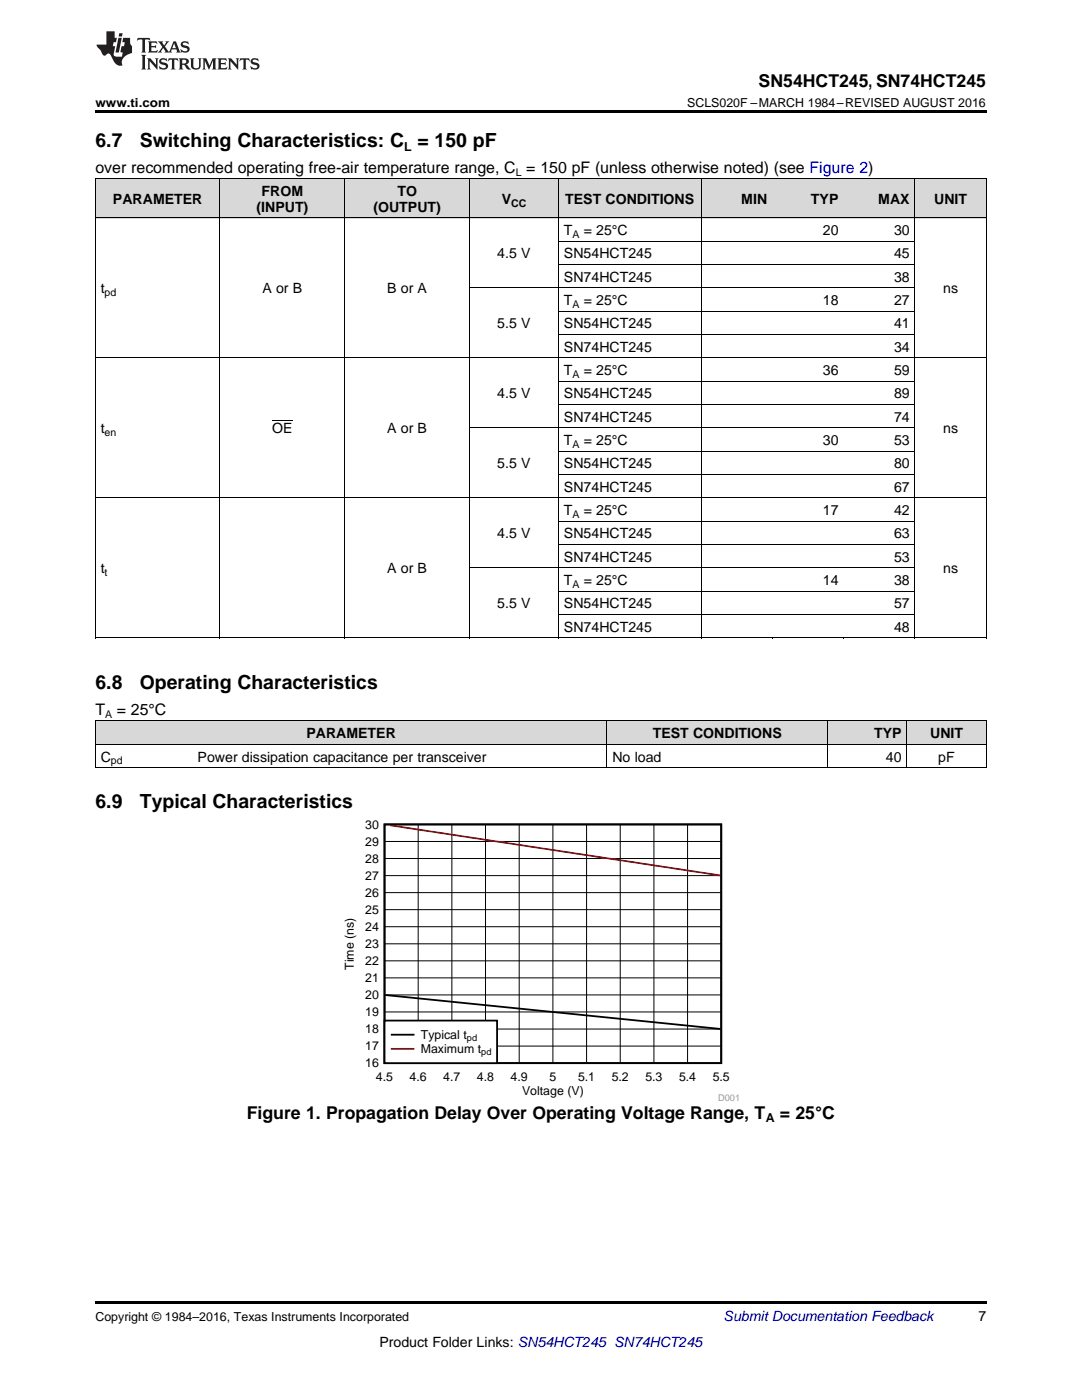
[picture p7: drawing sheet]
<svg xmlns="http://www.w3.org/2000/svg" width="216mm" height="279mm" viewBox="0 0 216 279" stroke-linecap="round" stroke-linejoin="round" font-family="sans-serif">
<g fill="#d8d8d8">
<path d="M19 143.9h19.4v4.7h-19.4z"/>
<path d="M38.4 143.9h82.7v4.7h-82.7z"/>
<path d="M121.1 143.9h44v4.7h-44z"/>
<path d="M165.1 143.9h15.9v4.7h-15.9z"/>
<path d="M181 143.9h15.8v4.7h-15.8z"/>
<path d="M19 35.7h24.9v7.8h-24.9z"/>
<path d="M43.9 35.7h24.9v7.8h-24.9z"/>
<path d="M68.8 35.7h24.9v7.8h-24.9z"/>
<path d="M93.7 35.7h17.8v7.8h-17.8z"/>
<path d="M111.5 35.7h28.4v7.8h-28.4z"/>
<path d="M139.9 35.7h14.3v7.8h-14.3z"/>
<path d="M154.2 35.7h14.2v7.8h-14.2z"/>
<path d="M168.4 35.7h14.2v7.8h-14.2z"/>
<path d="M182.6 35.7h14.2v7.8h-14.2z"/>
</g>
<path d="M19 259.7h177.8v.5h-177.8z" fill="#000"/>
<path d="M68.3 163.6h79v56.1h-79z" fill-rule="evenodd" fill="#fff"/>
<path d="M76.7 164.5h67.2v47.7h-67.2zM76.9 198.6l66.8 6.7" fill="none" stroke="#000" stroke-width=".36"/>
<g fill="none" stroke="#000" stroke-width=".2">
<path d="M76.7 178.1h67.2M76.7 174.7h67.2M76.7 171.3h67.2M76.7 167.9h67.2M83.4 164.5v47.7M90.2 164.5v47.7M96.9 164.5v47.7M103.6 164.5v47.7M110.3 164.5v47.7M117 164.5v47.7M123.8 164.5v47.7M130.5 164.5v47.7"/>
<path d="M137.2 164.5v47.7M76.7 198.6h67.2M76.7 195.2h67.2M76.7 191.8h67.2M76.7 188.4h67.2M76.7 184.9h67.2M76.7 181.5h67.2M76.7 208.8h67.2M76.7 205.4h67.2M76.7 202h67.2"/>
</g>
<path d="M77.9 164.7l65.8 10" fill="none" stroke="#f00" stroke-width=".36"/>
<path d="M76.7 203.7h22.5v8.5h-22.5z" fill-rule="evenodd" fill="#fff"/>
<path d="M76.7 203.7h22.5v8.5h-22.5zM78.2 206.5h4.3" fill="none" stroke="#000" stroke-width=".36"/>
<path d="M78.2 209.3h4.3" fill="none" stroke="#f00" stroke-width=".36"/>
<g fill="none" stroke="#000" stroke-width=".2">
<path d="M19 35.6l177.8 .1v91.7M19.1 35.7v91.7M43.9 35.7v91.7M68.8 35.7v91.7M93.6 35.7v91.7M111.4 35.7v91.7M139.9 35.7v91.7M182.5 35.7v91.7M19 43.5h177.8M93.7 57.4h88.9M111.5 52.8h71.1M111.5 48.1h71.1"/>
<path d="M19 71.4h177.8M111.5 76.1h71.1M111.5 66.8h71.1M111.5 62.1h71.1M19 99.4h177.8M93.7 85.4h88.9M111.5 94.7h71.1M111.5 90h71.1M111.5 80.7h71.1M93.7 113.3h88.9M111.5 118h71.1M111.5 108.7h71.1"/>
<path d="M111.5 104h71.1M19 127.3h177.8M111.5 122.6h71.1M19 153.2h177.8M19 148.5h177.8M19 143.9h177.8M19.1 143.9v9.3M121.1 143.9v9.3M165.1 143.9v9.3M180.9 143.9v9.3M196.8 143.9v9.3"/>
</g>
<path d="M19 22h177.8v.5h-177.8zM19 127.3l.2 .1zM68.7 127.3l.1 .1zM93.6 127.3l.1 .1zM111.4 127.3l.1 .1zM139.8 127.3l.1 .1zM154.1 127.3l.1 .1zM168.3 127.3l.1 .1zM182.5 127.3l.1 .1zM196.7 127.3l.1 .1z" fill="#000"/>
<g fill="#231f20">
<path d="M27.5 7.6l-.1 .5 .4-.2h.6v.1v2.1l-.2 .4h1l-.3-.4v-2.1l.1-.1h.5l.5 .2-.2-.5zM29.5 8.3l.2 .3v1.5l-.2 .4h1.8l.2-.6a1.04 1.04 0 0 1-1.3 .2v-.7h.6l.3 .2v-.6l-.3 .2h-.6v-.6l.8-.1 .4 .3-.2-.5zM31.5 8.3l.9 1.1-.9 1.1h.8l-.2-.2 .5-.7 .4 .7-.2 .2h1.5l-.1-.2 .1-.4h.9l.1 .4-.2 .2h1l-.3-.3-.7-1.9h-.5l-.9 2-.8-1 .9-1h-.8l.1 .3-.3 .5-.4-.6 .2-.2zM34.7 8.6l.4 1h-.7zM36.3 8.4a.63 .63 0 0 0-.2 .7 .63 .63 0 0 0 .6 .4l.6 .2 .1 .2a.75 .75 0 0 1-.7 .4 .75 .75 0 0 1-.6-.5l.1 .7 .1-.1a1.11 1.11 0 0 0 1.5-.6 1.13 1.13 0 0 0-1.2-.8l-.1-.4a1.04 1.04 0 0 1 1.2 .2l-.2-.5-.1 .1-.5-.2zM28.2 10.9l.2 .4v2.2l-.2 .4h1l-.3-.4v-2.2l.3-.4zM29.3 11.6l.3 .4v1.5l-.3 .4h.8l-.2-.4v-1.3l1.5 1.7v-1.9l.2-.4h-.7l.2 .4v.9l-1.1-1.3zM32 11.8a.62 .62 0 0 0-.2 .7 .62 .62 0 0 0 .6 .4l.6 .1 .1 .3a.76 .76 0 0 1-.7 .3 .76 .76 0 0 1-.6-.4l.1 .7 .1-.1a1.11 1.11 0 0 0 1.5-.6 1.13 1.13 0 0 0-1.2-.8l-.1-.4a1.04 1.04 0 0 1 1.2 .2l-.2-.6-.1 .1-.5-.1zM33.7 11.6l-.2 .6a.61 .61 0 0 1 .8-.3v1.6l-.2 .4h.9l-.2-.4v-1.6a.63 .63 0 0 1 .8 .3l-.2-.6zM35.6 11.6l.3 .4v1.5l-.3 .4h1l-.2-.2v-.8l.5 .2a.76 .76 0 0 0 1.2 .7l-1-1a.58 .58 0 0 0 .6-.5 .58 .58 0 0 0-.5-.6zM36.4 11.9h.1a.45 .45 0 0 1 .5 .1 .45 .45 0 0 1 .1 .5l-.7 .2zM37.9 11.6l.2 .2a2.17 2.17 0 0 0 .3 1.9 .99 .99 0 0 0 1.6-.6v-1.1l.2-.4h-.7l.2 .2a1.92 1.92 0 0 1-.2 1.8 .6 .6 0 0 1-.9-.5v-1.1l.2-.4zM40.4 11.6l.2 .4v1.5l-.2 .4h.7l-.2-.4v-1.4l.8 1.8 .8-1.8v1.4l-.2 .4h.9l-.2-.4v-1.5l.2-.4h-.8l-.6 1.5-.6-1.5zM43.4 11.6l.2 .4v1.5l-.2 .4h1.8l.2-.6a1.04 1.04 0 0 1-1.3 .1v-.6h.5l.4 .2v-.6l-.4 .2h-.5v-.7h.8l.3 .3-.1-.6zM45.5 11.6l.2 .4v1.5l-.2 .4h.7l-.2-.4v-1.3l1.5 1.7v-1.9l.2-.4h-.7l.2 .4v.9l-1.1-1.3zM47.9 11.6l-.1 .6a.61 .61 0 0 1 .8-.3v1.6l-.3 .4h1l-.3-.4 .1-1.6a.63 .63 0 0 1 .7 .3l-.1-.6zM50.2 11.8a.62 .62 0 0 0-.2 .7 .62 .62 0 0 0 .6 .4l.6 .1 .2 .3a.76 .76 0 0 1-.8 .3 .76 .76 0 0 1-.6-.4l.1 .7 .2-.1a1.11 1.11 0 0 0 1.5-.6 1.13 1.13 0 0 0-1.3-.8l-.1-.4a1.04 1.04 0 0 1 1.2 .2l-.1-.6-.2 .1-.5-.1z"/>
<path d="M21.2 6.3v2.6h-1.9l.1 .4 .7 .9a.91 .91 0 0 0 1 .8 .56 .56 0 0 1 .5-.3 .56 .56 0 0 1 .5 .3l.4 .8a1.53 1.53 0 0 0 1.9 1.2 1.54 1.54 0 0 1 1-2.1l.9-.3v-1.4a1.52 1.52 0 0 1-.3-1.6h-1.4l-.2 .8h.5l-.2 .8h-.4l-.2 1v.2l.4 .1-.2 .8a1.93 1.93 0 0 1-1.6-.3l.3-1.8h-.5l.2-.8h.4l.2-.8h-.4v-1.3zM23.6 7.6l-.6 2.9h.7l.6-2.9zM23.8 6.6l-.1 .7h.6l.2-.7z"/>
</g>
<path d="M54.3 84h4.1" fill="none" stroke="#000" stroke-width=".2"/>
<g font-size="3.9">
<text x="19" y="29.3">6.7</text>
<text x="27.9" y="29.3">Switching Characteristics: C = 150 pF</text>
<text x="19" y="137.5">6.8</text>
<text x="27.9" y="137.5">Operating Characteristics</text>
<text x="19" y="161.3">6.9</text>
<text x="27.9" y="161.3">Typical Characteristics</text>
</g>
<g font-size="3.5">
<text x="151.4" y="17.3">SN54HCT245, SN74HCT245</text>
<text x="49.2" y="223.3">Figure 1. Propagation Delay Over Operating Voltage Range, T</text>
<text x="155.6" y="223.3">= 25°C</text>
</g>
<g font-size="3.2">
<text x="19" y="34.4">over recommended operating free-air temperature range, C = 150 pF (unless otherwise noted) (see Figure 2)</text>
<text x="19" y="142.7">T</text>
<text x="23.3" y="142.7">= 25°C</text>
</g>
<g font-size="2.8">
<text x="22.5" y="40.7">PARAMETER</text>
<text x="52.2" y="39.1">FROM</text>
<text x="79.3" y="39.1">TO</text>
<text x="100.1" y="40.7">V</text>
<text x="112.8" y="40.7">TEST CONDITIONS</text>
<text x="147.9" y="40.7">MIN</text>
<text x="161.8" y="40.7">TYP</text>
<text x="175.3" y="40.7">MAX</text>
<text x="186.4" y="40.7">UNIT</text>
<text x="51.2" y="42.3">(INPUT)</text>
<text x="74.5" y="42.3">(OUTPUT)</text>
<text x="112.5" y="46.9">T</text>
<text x="116.5" y="46.9">= 25°C</text>
<text x="164.2" y="46.9">20</text>
<text x="178.4" y="46.9">30</text>
<text x="99.2" y="51.6">4.5 V</text>
<text x="112.5" y="51.6">SN54HCT245</text>
<text x="178.4" y="51.6">45</text>
<text x="20.1" y="58.6">t</text>
<text x="52.4" y="58.6">A or B</text>
<text x="77.3" y="58.6">B or A</text>
<text x="112.5" y="56.2">SN74HCT245</text>
<text x="178.4" y="56.2">38</text>
<text x="188.2" y="58.6">ns</text>
<text x="99.2" y="65.5">5.5 V</text>
<text x="112.5" y="60.9">T</text>
<text x="112.5" y="65.5">SN54HCT245</text>
<text x="116.5" y="60.9">= 25°C</text>
<text x="164.2" y="60.9">18</text>
<text x="178.4" y="60.9">27</text>
<text x="178.4" y="65.5">41</text>
<text x="112.5" y="70.2">SN74HCT245</text>
<text x="178.4" y="70.2">34</text>
<text x="112.5" y="74.9">T</text>
<text x="116.5" y="74.9">= 25°C</text>
<text x="164.2" y="74.9">36</text>
<text x="178.4" y="74.9">59</text>
<text x="99.2" y="79.5">4.5 V</text>
<text x="112.5" y="79.5">SN54HCT245</text>
<text x="178.4" y="79.5">89</text>
<text x="20.1" y="86.5">t</text>
<text x="54.3" y="86.5">OE</text>
<text x="77.3" y="86.5">A or B</text>
<text x="112.5" y="84.2">SN74HCT245</text>
<text x="112.5" y="88.8">T</text>
<text x="116.5" y="88.8">= 25°C</text>
<text x="164.2" y="88.8">30</text>
<text x="178.4" y="84.2">74</text>
<text x="178.4" y="88.8">53</text>
<text x="188.2" y="86.5">ns</text>
<text x="99.2" y="93.5">5.5 V</text>
<text x="112.5" y="93.5">SN54HCT245</text>
<text x="178.4" y="93.5">80</text>
<text x="112.5" y="98.1">SN74HCT245</text>
<text x="178.4" y="98.1">67</text>
<text x="99.2" y="107.5">4.5 V</text>
<text x="112.5" y="102.8">T</text>
<text x="112.5" y="107.5">SN54HCT245</text>
<text x="116.5" y="102.8">= 25°C</text>
<text x="164.2" y="102.8">17</text>
<text x="178.4" y="102.8">42</text>
<text x="178.4" y="107.5">63</text>
<text x="112.5" y="112.1">SN74HCT245</text>
<text x="178.4" y="112.1">53</text>
<text x="20.1" y="114.4">t</text>
<text x="77.3" y="114.4">A or B</text>
<text x="112.5" y="116.8">T</text>
<text x="116.5" y="116.8">= 25°C</text>
<text x="164.2" y="116.8">14</text>
<text x="178.4" y="116.8">38</text>
<text x="188.2" y="114.4">ns</text>
<text x="99.2" y="121.4">5.5 V</text>
<text x="112.5" y="121.4">SN54HCT245</text>
<text x="178.4" y="121.4">57</text>
<text x="112.5" y="126.1">SN74HCT245</text>
<text x="178.4" y="126.1">48</text>
<text x="61.1" y="147.3">PARAMETER</text>
<text x="130.2" y="147.3">TEST CONDITIONS</text>
<text x="174.4" y="147.3">TYP</text>
<text x="185.6" y="147.3">UNIT</text>
<text x="20.1" y="152">C</text>
<text x="39.4" y="152">Power dissipation capacitance per transceiver</text>
<text x="122.2" y="152">No load</text>
<text x="176.8" y="152">40</text>
<text x="187.2" y="152">pF</text>
<text x="195.3" y="263.6">7</text>
<text x="75.7" y="268.9">Product Folder Links: SN54HCT245 SN74HCT245</text>
</g>
<text font-size="2.8" fill="#0000c8" x="144.4" y="263.6">Submit Documentation Feedback</text>
<g font-size="2.5">
<text x="19" y="21.4">www.ti.com</text>
<text x="137.1" y="21.4">SCLS020F –MARCH 1984–REVISED AUGUST 2016</text>
<text x="80.6" y="30.1">L</text>
<text x="72.9" y="165.3">30</text>
<text x="72.9" y="172.1">28</text>
<text x="72.9" y="168.7">29</text>
<text x="72.9" y="179">26</text>
<text x="72.9" y="175.6">27</text>
<text x="72.9" y="185.8">24</text>
<text x="72.9" y="182.4">25</text>
<text x="72.9" y="189.2">23</text>
<text x="70.6" y="193.6" transform="rotate(-90 70.6 193.6)">Time (ns)</text>
<text x="72.9" y="196">21</text>
<text x="72.9" y="192.6">22</text>
<text x="72.9" y="202.8">19</text>
<text x="72.9" y="199.4">20</text>
<text x="72.9" y="209.6">17</text>
<text x="72.9" y="206.2">18</text>
<text x="84" y="207.4">Typical t</text>
<text x="72.9" y="213">16</text>
<text x="75" y="215.8">4.5</text>
<text x="81.7" y="215.8">4.6</text>
<text x="84" y="210.2">Maximum t</text>
<text x="88.5" y="215.8">4.7</text>
<text x="95.2" y="215.8">4.8</text>
<text x="101.9" y="215.8">4.9</text>
<text x="109.6" y="215.8">5</text>
<text x="115.3" y="215.8">5.1</text>
<text x="122.1" y="215.8">5.2</text>
<text x="128.8" y="215.8">5.3</text>
<text x="135.5" y="215.8">5.4</text>
<text x="142.2" y="215.8">5.5</text>
<text x="104.2" y="218.6">Voltage (V)</text>
<text x="152.8" y="224">A</text>
<text x="19" y="263.6">Copyright © 1984–2016, Texas Instruments Incorporated</text>
</g>
<g font-size="2.1">
<text x="102.9" y="35.1">L</text>
<text x="102" y="41.2">CC</text>
<text x="114.2" y="47.5">A</text>
<text x="20.9" y="59.1">pd</text>
<text x="114.2" y="61.5">A</text>
<text x="114.2" y="75.4">A</text>
<text x="20.9" y="87.1">en</text>
<text x="114.2" y="89.4">A</text>
<text x="114.2" y="103.4">A</text>
<text x="20.9" y="115">t</text>
<text x="114.2" y="117.3">A</text>
<text x="21" y="143.3">A</text>
<text x="22.1" y="152.5">pd</text>
</g>
<g font-size="1.8">
<text x="93.2" y="207.8">pd</text>
<text x="96" y="210.6">pd</text>
</g>
<text font-size="1.8" fill="#999" x="143.3" y="219.7">D001</text>
</svg>
